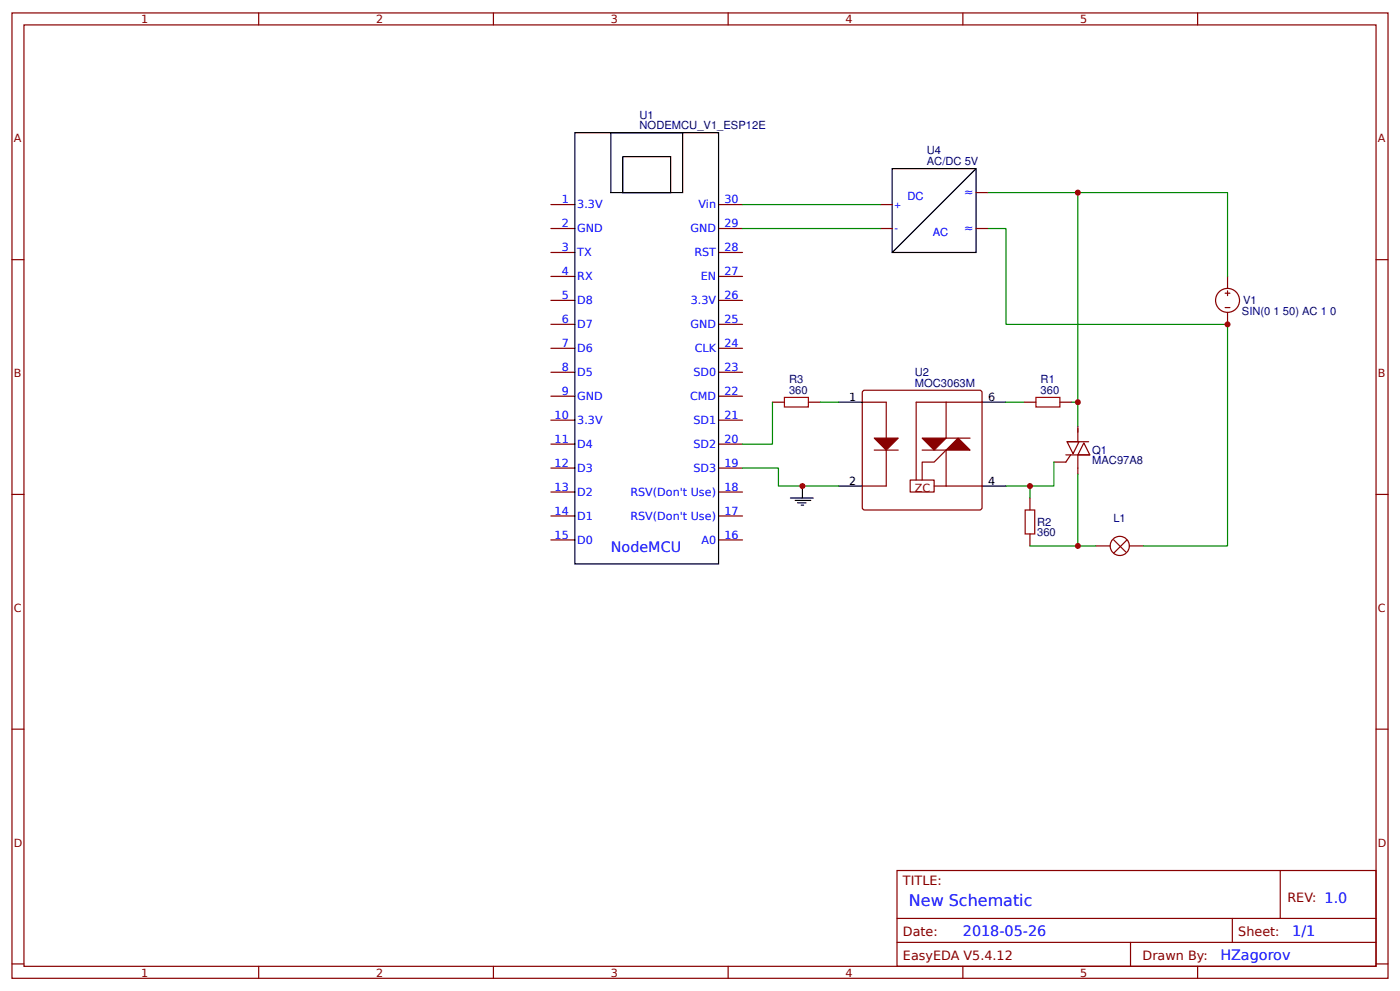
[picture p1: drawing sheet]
<svg xmlns="http://www.w3.org/2000/svg" width="309mm" height="219mm" viewBox="0 0 309 219" stroke-linecap="round" stroke-linejoin="round" font-family="sans-serif">
<g fill="none" stroke="#800" stroke-width=".26">
<path d="M2.6 2.9h304.1v213.2h-304.1zM5.3 5.5h298.7v208h-298.7zM57.1 2.9v2.6M109 2.9v2.6M160.9 2.9v2.6M212.7 2.9v2.6M264.6 2.9v2.6M2.6 57.4h2.7M121.7 45.2h5.3M121.7 50.5h5.3M121.7 55.8h5.3M158.7 45.2h5.3"/>
<path d="M158.7 50.5h5.3M158.7 55.8h5.3M304 57.4h2.7M121.7 61.1h5.3M121.7 66.4h5.3M121.7 71.6h5.3M121.7 76.9h5.3M158.7 61.1h5.3M158.7 66.4h5.3M158.7 71.6h5.3M158.7 76.9h5.3M121.7 82.2h5.3"/>
<path d="M121.7 87.5h5.3M121.7 92.8h5.3M121.7 98.1h5.3M158.7 82.2h5.3M158.7 87.5h5.3M158.7 92.8h5.3M158.7 98.1h5.3M2.6 109.2h2.7M121.7 103.4h5.3M121.7 108.7h5.3M121.7 114h5.3M121.7 119.3h5.3"/>
<path d="M158.7 103.4h5.3M158.7 108.7h5.3M158.7 114h5.3M158.7 119.3h5.3M304 109.2h2.7M2.6 161.1h2.7M304 161.1h2.7M198.2 192.3h105.8v21.2h-105.8zM282.8 192.3v10.6M2.6 212.9h2.7M57.1 213.5v2.6M109 213.5v2.6"/>
<path d="M160.9 213.5v2.6M198.2 202.9h105.8M198.2 208.2h105.8M212.7 213.5v2.6M249.8 208.2v5.3M264.6 213.5v2.6M272.3 202.9v5.3M304 212.9h2.7"/>
</g>
<path d="M127 29.3h31.7v95.3h-31.7zM134.9 29.3h15.9v13.2h-15.9zM137.6 34.6h10.6v7.9h-10.6z" fill="none" stroke="#000" stroke-width=".26"/>
<path d="M190.6 86.5l.4-.3 25.7 .1 .3 .4-.1 25.7-.5 .3-25.6-.1-.3-.5z" fill="#fff" stroke="#800" stroke-width=".26"/>
<g fill="none" stroke="#800" stroke-width=".26">
<path d="M194.5 50.5h2.6M194.5 45.2h2.6M215.6 50.5h2.7M215.6 42.5h2.7M270.7 64.8h1M270.7 67.9h1M271.2 61.1v2.6M271.2 64.2v1.1M271.2 69v2.6M170.7 88.8h2.6M178.6 88.8h2.6M190.5 88.8h5.3v18.6h-5.3"/>
<path d="M193.1 99.4h5.3M203.7 99.4h5.3M209 99.4l-2.6 2.7h-2.7v3.9M209 88.8v8h5.3M209 99.4v8M217 88.8h-14.6v17.2M226.2 88.8h2.7M234.2 88.8h2.6M235.7 97.6h2.7l-1.3 2.6zM235.7 97.6h4.8M238.1 94.1v3.5M239.4 97.8l1.4 2.7h-2.7z"/>
<path d="M201.1 106h5.3v2.7h-5.3zM206.4 107.4h10.6M227.5 110v2.7M227.5 118v2.6M235.5 100.5h5.3M236.5 100.5l-1 1.6h-2.7M238.1 100.5v4.2M246.1 119.3l2.6 2.6M249 119.3l-2.9 2.9M242.1 120.6h3.2M249.5 120.6h3.2"/>
<circle cx="271.2" cy="66.4" r="2.65"/>
<circle cx="247.4" cy="120.6" r="2.12"/>
</g>
<g fill="#800" stroke="#800" stroke-width=".26">
<path d="M193.1 96.8h5.3l-2.6 2.6z"/>
<path d="M203.7 96.8h5.3l-2.6 2.6z"/>
<path d="M209 99.4l2.7-2.6 2.6 2.6z"/>
</g>
<path d="M197.1 37.3h18.5v18.5h-18.5zM215.6 37.3l-18.5 18.5M185.2 88.8h5.3M217 88.8h5.2M174.6 110h5.1M175.7 110.5h3.4M176.2 111.1h1.9M177 111.6h.5M177.3 107.4v2.6M185.2 107.4h5.3M217 107.4h5.2" fill="none" stroke="#000" stroke-width=".26"/>
<path d="M173.3 87.8h5.3v2.1h-5.3zM228.9 87.8h5.3v2.1h-5.3zM226.5 112.7h2.1v5.3h-2.1z" fill="none" stroke="#a00000" stroke-width=".26"/>
<g fill="none" stroke="#080" stroke-width=".26">
<path d="M164 45.2h30.5M164 50.5h30.5M218.3 50.5h3.9v21.1h49v49h-18.5M218.3 42.5h52.9v18.6M238.1 42.5v46.3h-1.3M170.7 88.8v9.3h-6.7M181.2 88.8h4M222.2 88.8h4M238.1 88.8v5.3M164 103.4h8v4h13.2M222.2 107.4h5.3v2.6M232.8 102.1v5.3h-5.3"/>
<path d="M238.1 104.7v15.9M227.5 120.6h14.6"/>
</g>
<g fill="#c00">
<circle cx="177.3" cy="107.4" r=".66"/>
<circle cx="271.2" cy="71.6" r=".66"/>
<circle cx="227.5" cy="107.4" r=".66"/>
<circle cx="238.1" cy="120.6" r=".66"/>
<circle cx="238.1" cy="42.5" r=".66"/>
<circle cx="238.1" cy="88.8" r=".66"/>
</g>
<text font-size="3.5" fill="#00f" x="200.8" y="200.2">New Schematic</text>
<g font-size="3.2" fill="#00f">
<text x="134.9" y="121.9">NodeMCU</text>
<text x="212.7" y="206.9">2018-05-26</text>
<text x="285.5" y="206.9">1/1</text>
<text x="269.6" y="212.1">HZagorov</text>
</g>
<g font-size="2.8" fill="#800">
<text x="199.5" y="195.5">TITLE:</text>
<text x="284.4" y="199.2">REV: 1.0</text>
<text x="199.5" y="206.9">Date:</text>
<text x="273.6" y="206.9">Sheet:</text>
<text x="199.5" y="212.1">EasyEDA V5.4.12</text>
<text x="252.4" y="212.1">Drawn By:</text>
</g>
<g font-size="2.5" fill="#800">
<text x="31.2" y="5.1">1</text>
<text x="83.1" y="5.1">2</text>
<text x="134.9" y="5.1">3</text>
<text x="186.8" y="5.1">4</text>
<text x="238.7" y="5.1">5</text>
<text x="3" y="31.4">A</text>
<text x="304.4" y="31.4">A</text>
<text x="3" y="83.3">B</text>
<text x="304.4" y="83.3">B</text>
<text x="202.1" y="108.7">ZC</text>
<text x="3" y="135.1">C</text>
<text x="304.4" y="135.1">C</text>
<text x="3" y="187">D</text>
<text x="304.4" y="187">D</text>
<text x="31.2" y="215.7">1</text>
<text x="83.1" y="215.7">2</text>
<text x="134.9" y="215.7">3</text>
<text x="186.8" y="215.7">4</text>
<text x="238.7" y="215.7">5</text>
</g>
<g font-size="2.5" fill="#000080">
<text x="141.3" y="28.5">NODEMCU_V1_ESP12E</text>
<text x="141.3" y="26.2">U1</text>
<text x="204.8" y="34.1">U4</text>
<text x="204.8" y="36.5">AC/DC 5V</text>
<text x="274.4" y="69.5">SIN(0 1 50) AC 1 0</text>
<text x="274.6" y="67.2">V1</text>
<text x="202.1" y="83.1">U2</text>
<text x="174.3" y="87">360</text>
<text x="174.3" y="84.7">R3</text>
<text x="202.1" y="85.4">MOC3063M</text>
<text x="229.9" y="87">360</text>
<text x="229.9" y="84.7">R1</text>
<text x="241.3" y="100.3">Q1</text>
<text x="241.3" y="102.6">MAC97A8</text>
<text x="229.1" y="118.5">360</text>
<text x="229.1" y="116.1">R2</text>
<text x="246" y="115.4">L1</text>
</g>
<g font-size="2.5" fill="#00f">
<text x="124.1" y="44.9">1</text>
<text x="127.5" y="46">3.3V</text>
<text x="154.3" y="46">Vin</text>
<text x="160.1" y="44.9">30</text>
<text x="197.6" y="46">+</text>
<text x="200.5" y="44.2">DC</text>
<text x="213" y="43.3">≈</text>
<text x="124.1" y="50.2">2</text>
<text x="127.5" y="51.3">GND</text>
<text x="152.6" y="51.3">GND</text>
<text x="160.1" y="50.2">29</text>
<text x="197.6" y="51.3">-</text>
<text x="206.1" y="52.2">AC</text>
<text x="213" y="51.3">≈</text>
<text x="124.1" y="55.5">3</text>
<text x="127.5" y="56.6">TX</text>
<text x="153.4" y="56.6">RST</text>
<text x="160.1" y="55.5">28</text>
<text x="124.1" y="60.8">4</text>
<text x="127.5" y="61.9">RX</text>
<text x="154.8" y="61.9">EN</text>
<text x="160.1" y="60.8">27</text>
<text x="124.1" y="66.1">5</text>
<text x="124.1" y="71.4">6</text>
<text x="127.5" y="67.2">D8</text>
<text x="152.6" y="67.2">3.3V</text>
<text x="160.1" y="71.4">25</text>
<text x="160.1" y="66.1">26</text>
<text x="124.1" y="76.7">7</text>
<text x="127.5" y="72.4">D7</text>
<text x="127.5" y="77.7">D6</text>
<text x="152.6" y="72.4">GND</text>
<text x="153.5" y="77.7">CLK</text>
<text x="160.1" y="76.7">24</text>
<text x="124.1" y="82">8</text>
<text x="127.5" y="83">D5</text>
<text x="153.2" y="83">SD0</text>
<text x="160.1" y="82">23</text>
<text x="124.1" y="87.3">9</text>
<text x="127.5" y="88.3">GND</text>
<text x="152.5" y="88.3">CMD</text>
<text x="160.1" y="87.3">22</text>
<text x="122.5" y="92.6">10</text>
<text x="127.5" y="93.6">3.3V</text>
<text x="153.2" y="93.6">SD1</text>
<text x="160.1" y="92.6">21</text>
<text x="122.5" y="97.8">11</text>
<text x="127.5" y="98.9">D4</text>
<text x="153.2" y="98.9">SD2</text>
<text x="160.1" y="97.8">20</text>
<text x="122.5" y="103.1">12</text>
<text x="127.5" y="104.2">D3</text>
<text x="153.2" y="104.2">SD3</text>
<text x="160.1" y="103.1">19</text>
<text x="122.5" y="108.4">13</text>
<text x="122.5" y="113.7">14</text>
<text x="127.5" y="109.5">D2</text>
<text x="139.3" y="109.5">RSV(Don't Use)</text>
<text x="160.1" y="113.7">17</text>
<text x="160.1" y="108.4">18</text>
<text x="122.5" y="119">15</text>
<text x="127.5" y="114.8">D1</text>
<text x="139.3" y="114.8">RSV(Don't Use)</text>
<text x="160.1" y="119">16</text>
<text x="127.5" y="120.1">D0</text>
<text x="155" y="120.1">A0</text>
</g>
<g font-size="2.5">
<text x="187.6" y="88.6">1</text>
<text x="218.3" y="88.6">6</text>
<text x="187.6" y="107.1">2</text>
<text x="218.3" y="107.1">4</text>
</g>
</svg>
